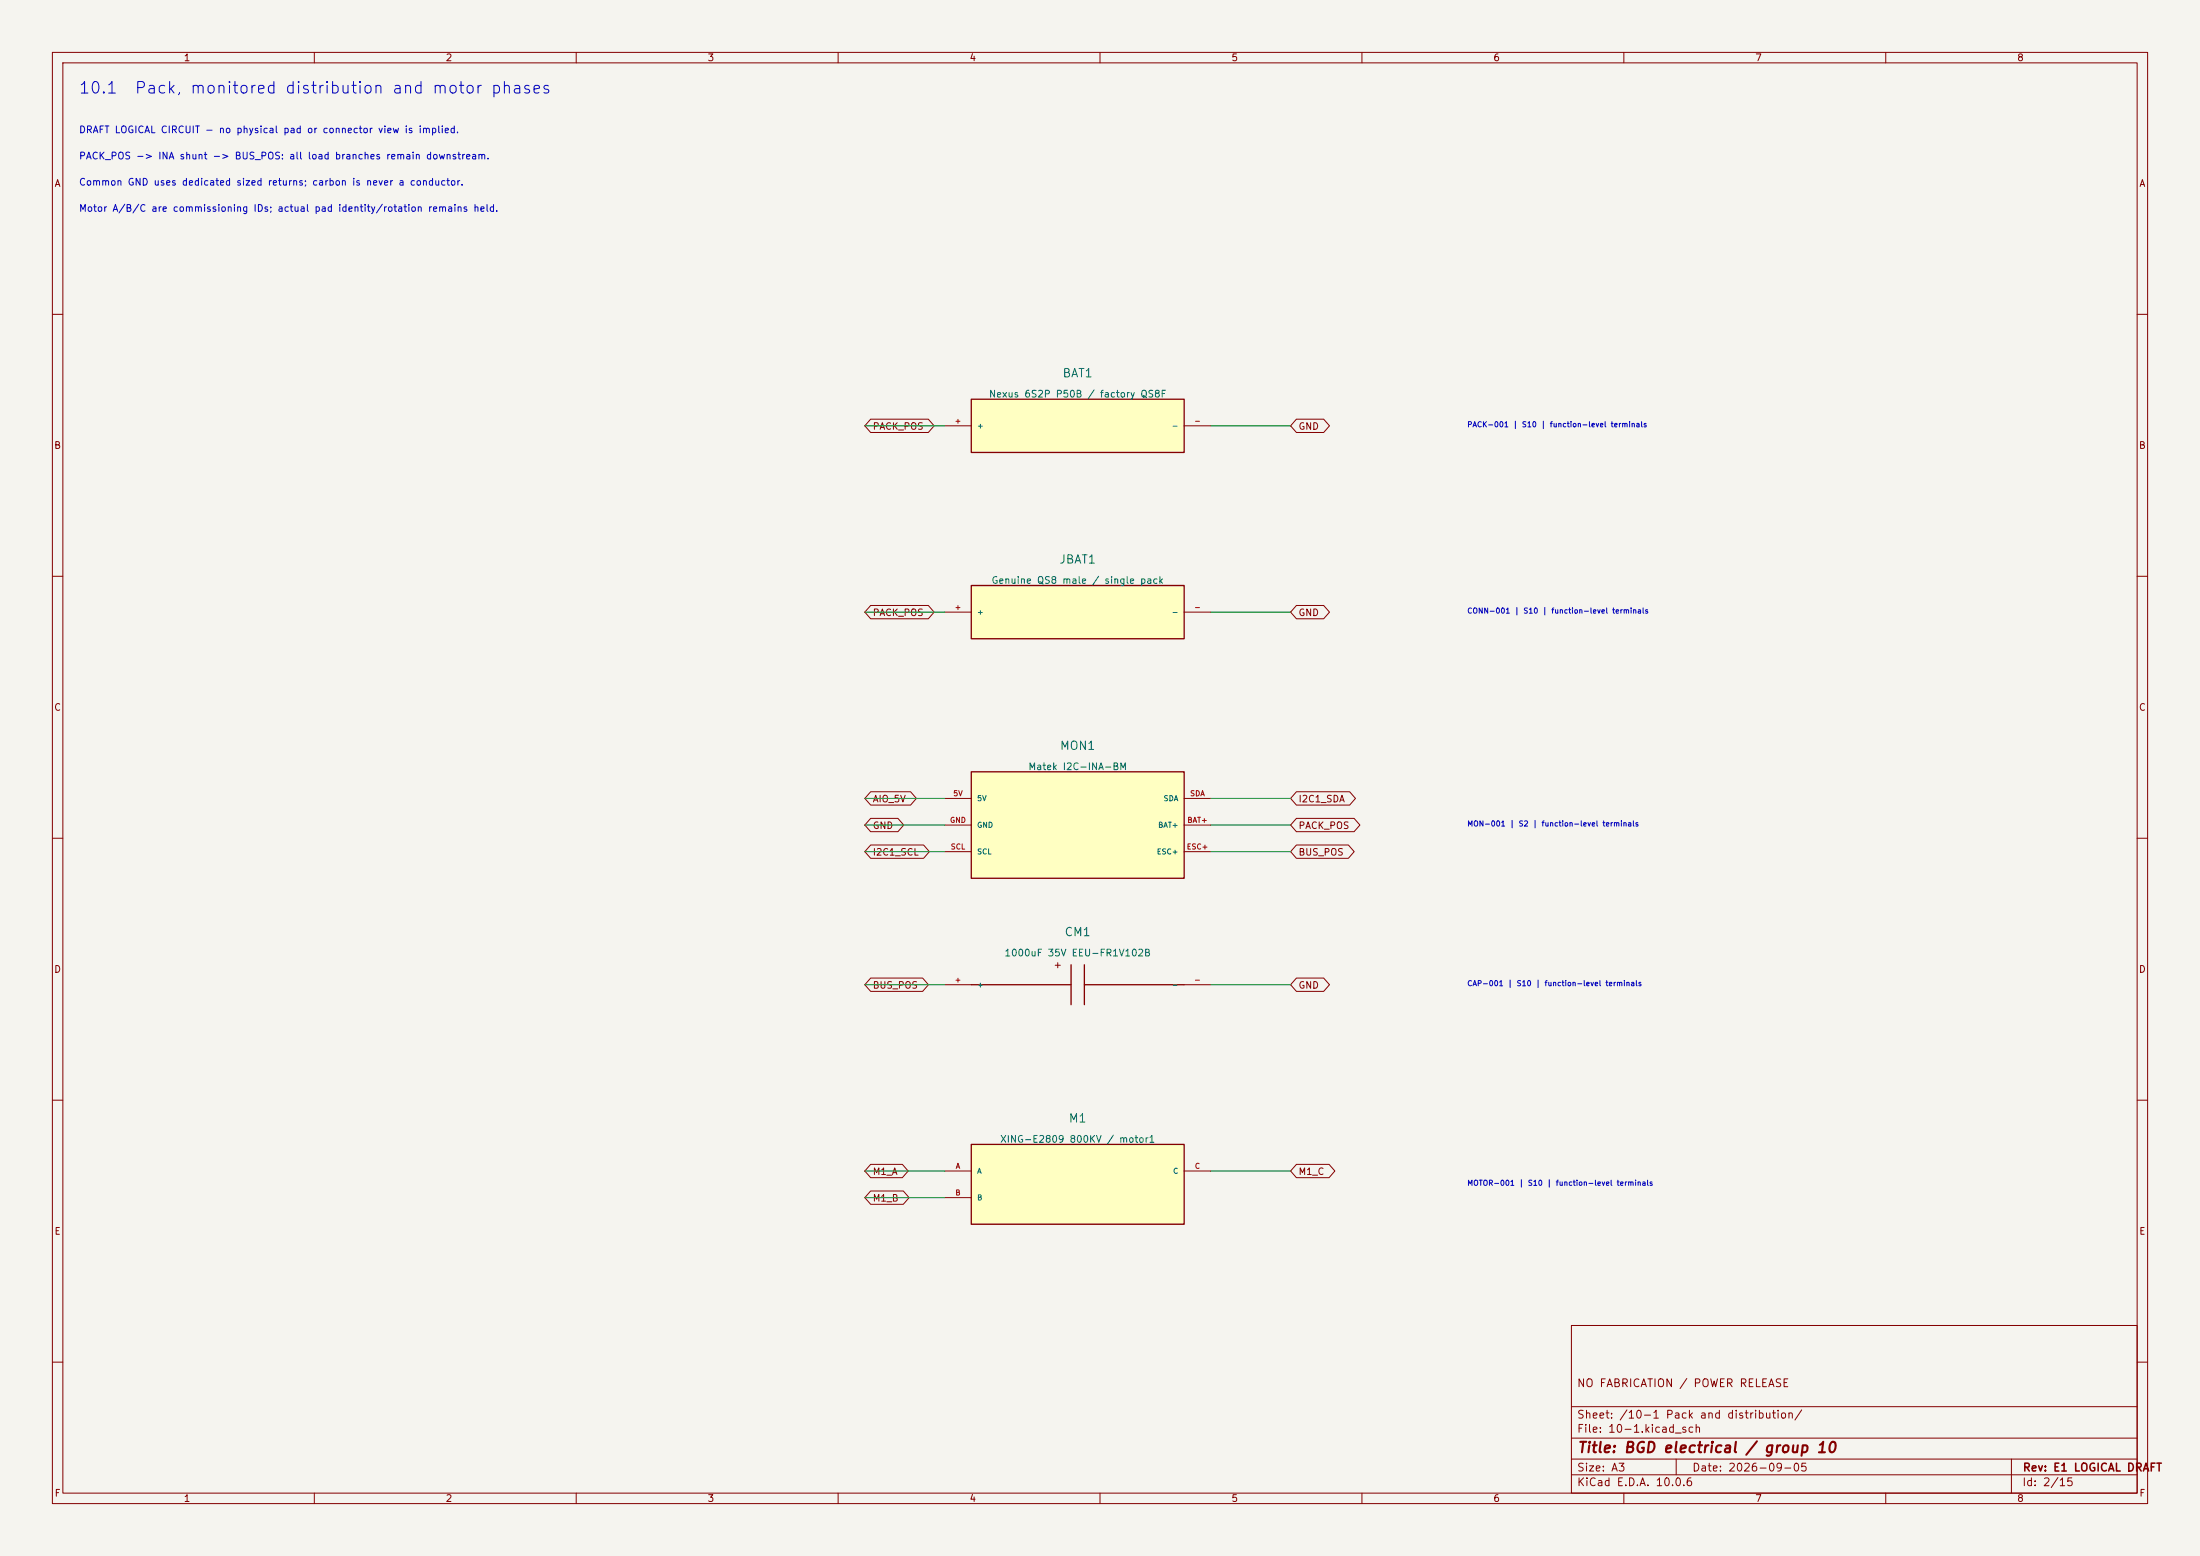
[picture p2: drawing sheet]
(kicad_sch (version 20250114) (generator "eeschema") (paper "A3") (title_block (title "BGD electrical / group 10") (date "2026-09-05") (rev "E1 LOGICAL DRAFT") (comment 1 "NO FABRICATION / POWER RELEASE")) (lib_symbols (symbol "BGD:BGD_BAT1" (pin_names (offset 1.016)) (exclude_from_sim no) (in_bom yes) (on_board yes) (property "Reference" "BAT1" (at 0 0 0) (effects (font (size 1.27 1.27)) (hide yes)))(property "Value" "Nexus 6S2P P50B / factory QS8F" (at 0 0 0) (effects (font (size 1.27 1.27)) (hide yes)))(property "Footprint" "" (at 0 0 0) (effects (font (size 1.27 1.27)) (hide yes)))(property "Datasheet" "../../../docs/hardware/baseline-r1/electrical-build.md" (at 0 0 0) (effects (font (size 1.27 1.27)) (hide yes)))(property "Description" "Functional terminal model; PACK-001; evidence S10; physical release held" (at 0 0 0) (effects (font (size 1.27 1.27)) (hide yes))) (symbol "BGD_BAT1_1_1" (rectangle (start -20.32 5.08) (end 20.32 -5.08) (stroke (width 0.254) (type default)) (fill (type background)))(pin power_out line (at -25.4 0.0 0) (length 5.08) (name "+" (effects (font (size 1.0 1.0)) )) (number "+" (effects (font (size 1.0 1.0)) )))(pin power_out line (at 25.4 0.0 180) (length 5.08) (name "-" (effects (font (size 1.0 1.0)) )) (number "-" (effects (font (size 1.0 1.0)) )))))
(symbol "BGD:BGD_JBAT1" (pin_names (offset 1.016)) (exclude_from_sim no) (in_bom yes) (on_board yes) (property "Reference" "JBAT1" (at 0 0 0) (effects (font (size 1.27 1.27)) (hide yes)))(property "Value" "Genuine QS8 male / single pack" (at 0 0 0) (effects (font (size 1.27 1.27)) (hide yes)))(property "Footprint" "" (at 0 0 0) (effects (font (size 1.27 1.27)) (hide yes)))(property "Datasheet" "../../../docs/hardware/baseline-r1/electrical-build.md" (at 0 0 0) (effects (font (size 1.27 1.27)) (hide yes)))(property "Description" "Functional terminal model; CONN-001; evidence S10; physical release held" (at 0 0 0) (effects (font (size 1.27 1.27)) (hide yes))) (symbol "BGD_JBAT1_1_1" (rectangle (start -20.32 5.08) (end 20.32 -5.08) (stroke (width 0.254) (type default)) (fill (type background)))(pin passive line (at -25.4 0.0 0) (length 5.08) (name "+" (effects (font (size 1.0 1.0)) )) (number "+" (effects (font (size 1.0 1.0)) )))(pin passive line (at 25.4 0.0 180) (length 5.08) (name "-" (effects (font (size 1.0 1.0)) )) (number "-" (effects (font (size 1.0 1.0)) )))))
(symbol "BGD:BGD_MON1" (pin_names (offset 1.016)) (exclude_from_sim no) (in_bom yes) (on_board yes) (property "Reference" "MON1" (at 0 0 0) (effects (font (size 1.27 1.27)) (hide yes)))(property "Value" "Matek I2C-INA-BM" (at 0 0 0) (effects (font (size 1.27 1.27)) (hide yes)))(property "Footprint" "" (at 0 0 0) (effects (font (size 1.27 1.27)) (hide yes)))(property "Datasheet" "https://www.mateksys.com/?portfolio=i2c-ina-bm" (at 0 0 0) (effects (font (size 1.27 1.27)) (hide yes)))(property "Description" "Functional terminal model; MON-001; evidence S2; physical release held" (at 0 0 0) (effects (font (size 1.27 1.27)) (hide yes))) (symbol "BGD_MON1_1_1" (rectangle (start -20.32 10.16) (end 20.32 -10.16) (stroke (width 0.254) (type default)) (fill (type background)))(pin power_in line (at -25.4 5.08 0) (length 5.08) (name "5V" (effects (font (size 1.0 1.0)) )) (number "5V" (effects (font (size 1.0 1.0)) )))(pin passive line (at -25.4 0.0 0) (length 5.08) (name "GND" (effects (font (size 1.0 1.0)) )) (number "GND" (effects (font (size 1.0 1.0)) )))(pin bidirectional line (at -25.4 -5.08 0) (length 5.08) (name "SCL" (effects (font (size 1.0 1.0)) )) (number "SCL" (effects (font (size 1.0 1.0)) )))(pin bidirectional line (at 25.4 5.08 180) (length 5.08) (name "SDA" (effects (font (size 1.0 1.0)) )) (number "SDA" (effects (font (size 1.0 1.0)) )))(pin passive line (at 25.4 0.0 180) (length 5.08) (name "BAT+" (effects (font (size 1.0 1.0)) )) (number "BAT+" (effects (font (size 1.0 1.0)) )))(pin passive line (at 25.4 -5.08 180) (length 5.08) (name "ESC+" (effects (font (size 1.0 1.0)) )) (number "ESC+" (effects (font (size 1.0 1.0)) )))))
(symbol "BGD:BGD_CM1" (pin_names (offset 1.016)) (exclude_from_sim no) (in_bom yes) (on_board yes) (property "Reference" "CM1" (at 0 0 0) (effects (font (size 1.27 1.27)) (hide yes)))(property "Value" "1000uF 35V EEU-FR1V102B" (at 0 0 0) (effects (font (size 1.27 1.27)) (hide yes)))(property "Footprint" "" (at 0 0 0) (effects (font (size 1.27 1.27)) (hide yes)))(property "Datasheet" "../../../docs/hardware/baseline-r1/electrical-build.md" (at 0 0 0) (effects (font (size 1.27 1.27)) (hide yes)))(property "Description" "Functional terminal model; CAP-001; evidence S10; physical release held" (at 0 0 0) (effects (font (size 1.27 1.27)) (hide yes))) (symbol "BGD_CM1_1_1" (polyline (pts (xy -1.27 3.81) (xy -1.27 -3.81)) (stroke (width 0.254) (type default)) (fill (type none)))(polyline (pts (xy 1.27 3.81) (xy 1.27 -3.81)) (stroke (width 0.254) (type default)) (fill (type none)))(polyline (pts (xy -20.32 0) (xy -1.27 0)) (stroke (width 0.254) (type default)) (fill (type none)))(polyline (pts (xy 1.27 0) (xy 20.32 0)) (stroke (width 0.254) (type default)) (fill (type none)))(text "+" (at -3.81 3.81 0) (effects (font (size 1.27 1.27))))(pin passive line (at -25.4 0 0) (length 5.08) (name "+" (effects (font (size 1.0 1.0)) )) (number "+" (effects (font (size 1.0 1.0)) )))(pin passive line (at 25.4 0 180) (length 5.08) (name "-" (effects (font (size 1.0 1.0)) )) (number "-" (effects (font (size 1.0 1.0)) )))))
(symbol "BGD:BGD_M1" (pin_names (offset 1.016)) (exclude_from_sim no) (in_bom yes) (on_board yes) (property "Reference" "M1" (at 0 0 0) (effects (font (size 1.27 1.27)) (hide yes)))(property "Value" "XING-E2809 800KV / motor1" (at 0 0 0) (effects (font (size 1.27 1.27)) (hide yes)))(property "Footprint" "" (at 0 0 0) (effects (font (size 1.27 1.27)) (hide yes)))(property "Datasheet" "../../../docs/hardware/baseline-r1/electrical-build.md" (at 0 0 0) (effects (font (size 1.27 1.27)) (hide yes)))(property "Description" "Functional terminal model; MOTOR-001; evidence S10; physical release held" (at 0 0 0) (effects (font (size 1.27 1.27)) (hide yes))) (symbol "BGD_M1_1_1" (rectangle (start -20.32 7.62) (end 20.32 -7.62) (stroke (width 0.254) (type default)) (fill (type background)))(pin passive line (at -25.4 2.54 0) (length 5.08) (name "A" (effects (font (size 1.0 1.0)) )) (number "A" (effects (font (size 1.0 1.0)) )))(pin passive line (at -25.4 -2.54 0) (length 5.08) (name "B" (effects (font (size 1.0 1.0)) )) (number "B" (effects (font (size 1.0 1.0)) )))(pin passive line (at 25.4 2.54 180) (length 5.08) (name "C" (effects (font (size 1.0 1.0)) )) (number "C" (effects (font (size 1.0 1.0)) ))))))(text "10.1  Pack, monitored distribution and motor phases" (at 15 17 0) (effects (font (size 2.2 2.2)) (justify left)))(text "DRAFT LOGICAL CIRCUIT - no physical pad or connector view is implied." (at 15 25 0) (effects (font (size 1.3 1.3)) (justify left)))(text "PACK_POS -> INA shunt -> BUS_POS: all load branches remain downstream." (at 15 30 0) (effects (font (size 1.3 1.3)) (justify left)))(text "Common GND uses dedicated sized returns; carbon is never a conductor." (at 15 35 0) (effects (font (size 1.3 1.3)) (justify left)))(text "Motor A/B/C are commissioning IDs; actual pad identity/rotation remains held." (at 15 40 0) (effects (font (size 1.3 1.3)) (justify left)))(symbol (lib_id "BGD:BGD_BAT1") (at 205.74 81.28 0) (unit 1) (in_bom yes) (on_board yes) (dnp no) (property "Reference" "BAT1" (at 205.74 71.2 0) (effects (font (size 1.6 1.6)) )) (property "Value" "Nexus 6S2P P50B / factory QS8F" (at 205.74 75.2 0) (effects (font (size 1.3 1.3)) ))(property "Datasheet" "../../../docs/hardware/baseline-r1/electrical-build.md" (at 205.74 81.28 0) (effects (font (size 1 1)) (hide yes))) (property "Inventory_ID" "PACK-001" (at 205.74 81.28 0) (effects (font (size 1 1)) (hide yes))))(wire (pts (xy 180.34 81.28) (xy 165.1 81.28)) (stroke (width 0) (type default)))(global_label "PACK_POS" (shape bidirectional) (at 165.1 81.28 0) (effects (font (size 1.27 1.27)) (justify left)) (property "Intersheetrefs" "${INTERSHEET_REFS}" (at 165.1 81.28 0) (effects (font (size 1 1)) (hide yes))))(wire (pts (xy 231.14 81.28) (xy 246.38 81.28)) (stroke (width 0) (type default)))(global_label "GND" (shape bidirectional) (at 246.38 81.28 180) (effects (font (size 1.27 1.27)) (justify left)) (property "Intersheetrefs" "${INTERSHEET_REFS}" (at 246.38 81.28 180) (effects (font (size 1 1)) (hide yes))))(text "PACK-001 | S10 | function-level terminals" (at 280 81.28 0) (effects (font (size 1.0 1.0)) (justify left)))(symbol (lib_id "BGD:BGD_JBAT1") (at 205.74 116.84 0) (unit 1) (in_bom yes) (on_board yes) (dnp no) (property "Reference" "JBAT1" (at 205.74 106.76 0) (effects (font (size 1.6 1.6)) )) (property "Value" "Genuine QS8 male / single pack" (at 205.74 110.76 0) (effects (font (size 1.3 1.3)) ))(property "Datasheet" "../../../docs/hardware/baseline-r1/electrical-build.md" (at 205.74 116.84 0) (effects (font (size 1 1)) (hide yes))) (property "Inventory_ID" "CONN-001" (at 205.74 116.84 0) (effects (font (size 1 1)) (hide yes))))(wire (pts (xy 180.34 116.84) (xy 165.1 116.84)) (stroke (width 0) (type default)))(global_label "PACK_POS" (shape bidirectional) (at 165.1 116.84 0) (effects (font (size 1.27 1.27)) (justify left)) (property "Intersheetrefs" "${INTERSHEET_REFS}" (at 165.1 116.84 0) (effects (font (size 1 1)) (hide yes))))(wire (pts (xy 231.14 116.84) (xy 246.38 116.84)) (stroke (width 0) (type default)))(global_label "GND" (shape bidirectional) (at 246.38 116.84 180) (effects (font (size 1.27 1.27)) (justify left)) (property "Intersheetrefs" "${INTERSHEET_REFS}" (at 246.38 116.84 180) (effects (font (size 1 1)) (hide yes))))(text "CONN-001 | S10 | function-level terminals" (at 280 116.84 0) (effects (font (size 1.0 1.0)) (justify left)))(symbol (lib_id "BGD:BGD_MON1") (at 205.74 157.48 0) (unit 1) (in_bom yes) (on_board yes) (dnp no) (property "Reference" "MON1" (at 205.74 142.32 0) (effects (font (size 1.6 1.6)) )) (property "Value" "Matek I2C-INA-BM" (at 205.74 146.32 0) (effects (font (size 1.3 1.3)) ))(property "Datasheet" "https://www.mateksys.com/?portfolio=i2c-ina-bm" (at 205.74 157.48 0) (effects (font (size 1 1)) (hide yes))) (property "Inventory_ID" "MON-001" (at 205.74 157.48 0) (effects (font (size 1 1)) (hide yes))))(wire (pts (xy 180.34 152.4) (xy 165.1 152.4)) (stroke (width 0) (type default)))(global_label "AIO_5V" (shape bidirectional) (at 165.1 152.4 0) (effects (font (size 1.27 1.27)) (justify left)) (property "Intersheetrefs" "${INTERSHEET_REFS}" (at 165.1 152.4 0) (effects (font (size 1 1)) (hide yes))))(wire (pts (xy 180.34 157.48) (xy 165.1 157.48)) (stroke (width 0) (type default)))(global_label "GND" (shape bidirectional) (at 165.1 157.48 0) (effects (font (size 1.27 1.27)) (justify left)) (property "Intersheetrefs" "${INTERSHEET_REFS}" (at 165.1 157.48 0) (effects (font (size 1 1)) (hide yes))))(wire (pts (xy 180.34 162.56) (xy 165.1 162.56)) (stroke (width 0) (type default)))(global_label "I2C1_SCL" (shape bidirectional) (at 165.1 162.56 0) (effects (font (size 1.27 1.27)) (justify left)) (property "Intersheetrefs" "${INTERSHEET_REFS}" (at 165.1 162.56 0) (effects (font (size 1 1)) (hide yes))))(wire (pts (xy 231.14 152.4) (xy 246.38 152.4)) (stroke (width 0) (type default)))(global_label "I2C1_SDA" (shape bidirectional) (at 246.38 152.4 180) (effects (font (size 1.27 1.27)) (justify left)) (property "Intersheetrefs" "${INTERSHEET_REFS}" (at 246.38 152.4 180) (effects (font (size 1 1)) (hide yes))))(wire (pts (xy 231.14 157.48) (xy 246.38 157.48)) (stroke (width 0) (type default)))(global_label "PACK_POS" (shape bidirectional) (at 246.38 157.48 180) (effects (font (size 1.27 1.27)) (justify left)) (property "Intersheetrefs" "${INTERSHEET_REFS}" (at 246.38 157.48 180) (effects (font (size 1 1)) (hide yes))))(wire (pts (xy 231.14 162.56) (xy 246.38 162.56)) (stroke (width 0) (type default)))(global_label "BUS_POS" (shape bidirectional) (at 246.38 162.56 180) (effects (font (size 1.27 1.27)) (justify left)) (property "Intersheetrefs" "${INTERSHEET_REFS}" (at 246.38 162.56 180) (effects (font (size 1 1)) (hide yes))))(text "MON-001 | S2 | function-level terminals" (at 280 157.48 0) (effects (font (size 1.0 1.0)) (justify left)))(symbol (lib_id "BGD:BGD_CM1") (at 205.74 187.96 0) (unit 1) (in_bom yes) (on_board yes) (dnp no) (property "Reference" "CM1" (at 205.74 177.88 0) (effects (font (size 1.6 1.6)) )) (property "Value" "1000uF 35V EEU-FR1V102B" (at 205.74 181.88 0) (effects (font (size 1.3 1.3)) ))(property "Datasheet" "../../../docs/hardware/baseline-r1/electrical-build.md" (at 205.74 187.96 0) (effects (font (size 1 1)) (hide yes))) (property "Inventory_ID" "CAP-001" (at 205.74 187.96 0) (effects (font (size 1 1)) (hide yes))))(wire (pts (xy 180.34 187.96) (xy 165.1 187.96)) (stroke (width 0) (type default)))(global_label "BUS_POS" (shape bidirectional) (at 165.1 187.96 0) (effects (font (size 1.27 1.27)) (justify left)) (property "Intersheetrefs" "${INTERSHEET_REFS}" (at 165.1 187.96 0) (effects (font (size 1 1)) (hide yes))))(wire (pts (xy 231.14 187.96) (xy 246.38 187.96)) (stroke (width 0) (type default)))(global_label "GND" (shape bidirectional) (at 246.38 187.96 180) (effects (font (size 1.27 1.27)) (justify left)) (property "Intersheetrefs" "${INTERSHEET_REFS}" (at 246.38 187.96 180) (effects (font (size 1 1)) (hide yes))))(text "CAP-001 | S10 | function-level terminals" (at 280 187.96 0) (effects (font (size 1.0 1.0)) (justify left)))(symbol (lib_id "BGD:BGD_M1") (at 205.74 226.06 0) (unit 1) (in_bom yes) (on_board yes) (dnp no) (property "Reference" "M1" (at 205.74 213.44 0) (effects (font (size 1.6 1.6)) )) (property "Value" "XING-E2809 800KV / motor1" (at 205.74 217.44 0) (effects (font (size 1.3 1.3)) ))(property "Datasheet" "../../../docs/hardware/baseline-r1/electrical-build.md" (at 205.74 226.06 0) (effects (font (size 1 1)) (hide yes))) (property "Inventory_ID" "MOTOR-001" (at 205.74 226.06 0) (effects (font (size 1 1)) (hide yes))))(wire (pts (xy 180.34 223.52) (xy 165.1 223.52)) (stroke (width 0) (type default)))(global_label "M1_A" (shape bidirectional) (at 165.1 223.52 0) (effects (font (size 1.27 1.27)) (justify left)) (property "Intersheetrefs" "${INTERSHEET_REFS}" (at 165.1 223.52 0) (effects (font (size 1 1)) (hide yes))))(wire (pts (xy 180.34 228.6) (xy 165.1 228.6)) (stroke (width 0) (type default)))(global_label "M1_B" (shape bidirectional) (at 165.1 228.6 0) (effects (font (size 1.27 1.27)) (justify left)) (property "Intersheetrefs" "${INTERSHEET_REFS}" (at 165.1 228.6 0) (effects (font (size 1 1)) (hide yes))))(wire (pts (xy 231.14 223.52) (xy 246.38 223.52)) (stroke (width 0) (type default)))(global_label "M1_C" (shape bidirectional) (at 246.38 223.52 180) (effects (font (size 1.27 1.27)) (justify left)) (property "Intersheetrefs" "${INTERSHEET_REFS}" (at 246.38 223.52 180) (effects (font (size 1 1)) (hide yes))))(text "MOTOR-001 | S10 | function-level terminals" (at 280 226.06 0) (effects (font (size 1.0 1.0)) (justify left)))(embedded_fonts no))
